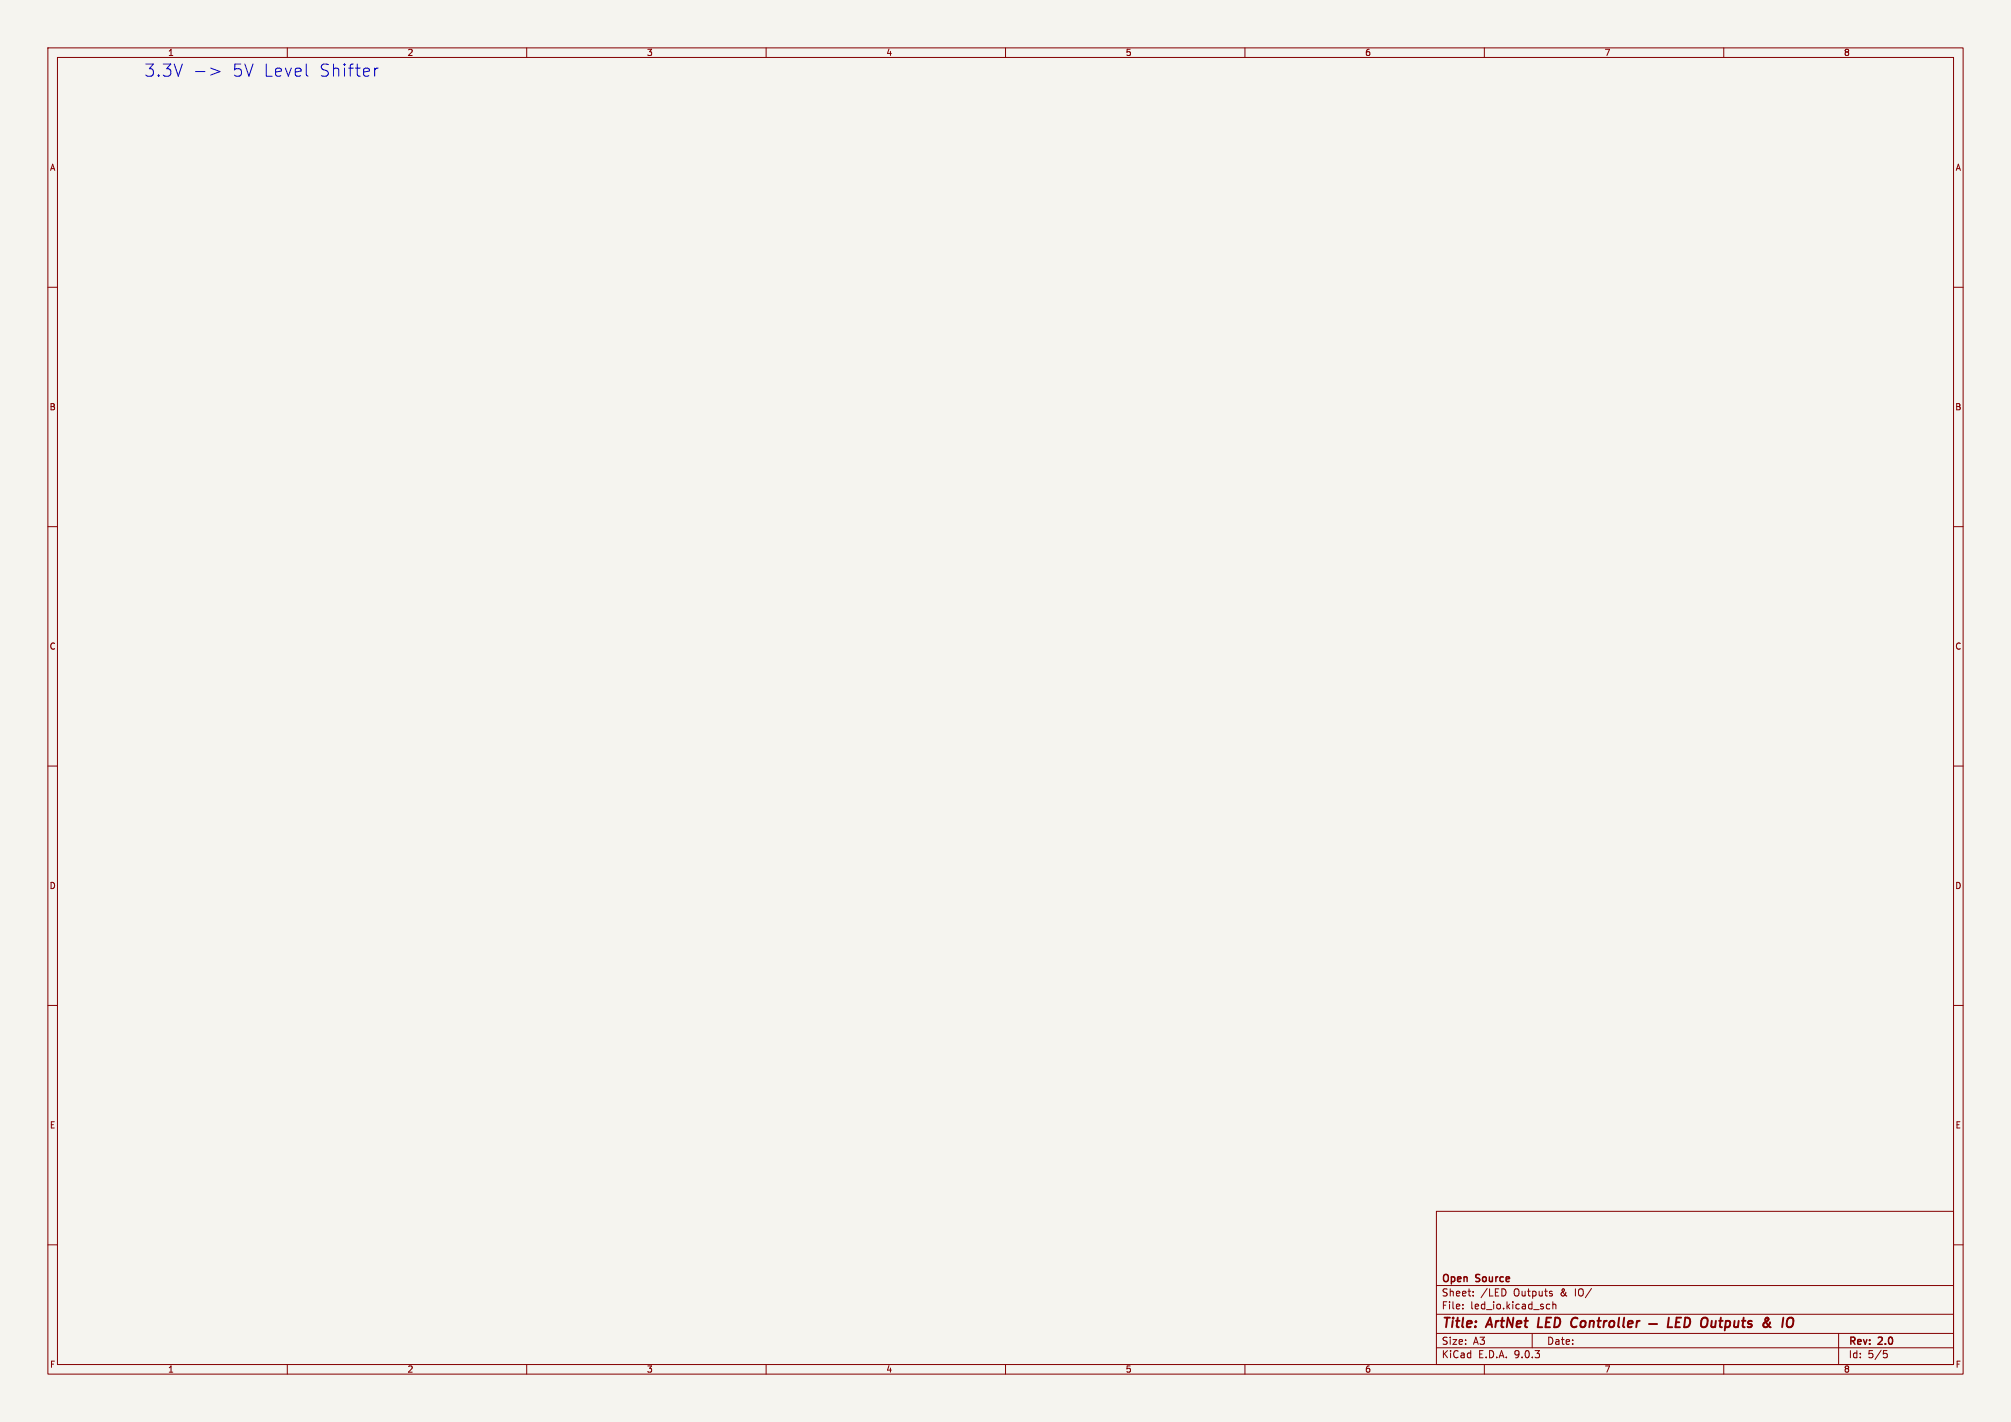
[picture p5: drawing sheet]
<svg xmlns="http://www.w3.org/2000/svg" width="420mm" height="297mm" viewBox="0 0 420 297" stroke-linecap="round" stroke-linejoin="round" font-family="sans-serif">
<path d="M0 0h420v297h-420z" fill="#f5f4ef" stroke="#f5f4ef" stroke-width=".21"/>
<g fill="none" stroke="#840000" stroke-width=".21">
<path d="M10 10h400v277h-400zM12 12h396v273h-396zM60 10v2M110 10v2M160 10v2M210 10v2M260 10v2M310 10v2M360 10v2M10 60h2M408 60h2M10 110h2"/>
<path d="M408 110h2M10 160h2M408 160h2M10 210h2M408 210h2M300 253h108v32h-108zM10 260h2M300 278.5h108M300 274.5h108M300 268.5h108M305.5 273.2v.2M305.5 272.5v.1"/>
<path d="M307.7 270.5v.2M307.7 269.8v.1M314.4 269.5v.8M320 278.5v3M323.1 273.3h.6M323.1 272.5h.6M324 270.2l.2 .2-.2 .3M324 269.7l.2 .1M324.3 272.5l.2-.1 .4 .1v.9M324.3 271.9v1.5M384 278.5v6.5M408 260h2"/>
<path d="M60 285v2M110 285v2M160 285v2M210 285v2M260 285v2M300 281.5h108M310 285v2M360 285v2M393.4 282.1h.7M393.5 282.7h.4l.3 .2-.2 .6-.5 .1"/>
</g>
<path d="M321.4 275.2l-.3 2h1M329.1 275.2l-.5 .1M329.2 277.1l-.5 .1M344.4 276.5h1.7M348.5 275.2l-.2 2h.9M350 276.2h.7M351.1 275.2h-.9l-.3 2h1M352 275.2a.96 .96 0 0 1 1 .6 .96 .96 0 0 1-.3 1.1l-.5 .3h-.5zM355.5 275.5a.69 .69 0 0 1 1.1 0 1.47 1.47 0 0 1-.6 1.7l-.6-.1a1.5 1.5 0 0 1 .1-1.6zM357.5 275.9l-.1 1.2 .5 .1 .3-.2M358.4 275.9l-.2 1.3M372.4 275.2l-.2 2" fill="none" stroke="#840000" stroke-width=".4"/>
<path d="M40.9 14.9h1.9M44 14.2l1.9 .7-1.9 .8M64.1 15.8l.2 .1M78.2 14.2v1.7M79 14.2a.65 .65 0 0 0-.8 .5" fill="none" stroke="#0000c2" stroke-width=".21"/>
<g font-size="3.5" fill="#0000c2">
<text x="30" y="16.2">3.3V</text>
<text x="48.3" y="16.2">5V Level</text>
<text x="66.3" y="16.2">Shifter</text>
</g>
<g font-size="2.8" fill="#840000">
<text x="301" y="277.9">Title:</text>
<text x="310.6" y="277.9">ArtNet</text>
<text x="322" y="277.9">LED</text>
<text x="329.8" y="277.9">Controller</text>
<text x="359.3" y="277.9">Outputs</text>
<text x="373.1" y="277.9">&amp;</text>
</g>
<g font-size="2.1" fill="#840000">
<text x="301" y="268.2">Open</text>
<text x="308.3" y="268.2">Source</text>
<text x="301" y="273.7">File:</text>
<text x="301" y="271">Sheet:</text>
<text x="307.1" y="273.7">led_io.kicad_sch</text>
<text x="309.2" y="271">/LED</text>
<text x="316.2" y="271">Outputs</text>
<text x="326" y="271">&amp;</text>
<text x="329.2" y="271">IO/</text>
<text x="301" y="281.1">Size:</text>
<text x="307.6" y="281.1">A3</text>
<text x="323" y="281.1">Date:</text>
<text x="386" y="281.3">Rev:</text>
<text x="392.4" y="281.3">2.0</text>
<text x="301" y="283.9">KiCad</text>
<text x="308.7" y="283.9">E.D.A.</text>
<text x="316.3" y="283.9">9.0.3</text>
<text x="386" y="283.9">Id:</text>
<text x="390.1" y="283.9">5/5</text>
</g>
<g font-size="1.8" fill="#840000">
<text x="35" y="11.9">1</text>
<text x="85" y="11.9">2</text>
<text x="135" y="11.9">3</text>
<text x="185" y="11.9">4</text>
<text x="235" y="11.9">5</text>
<text x="285" y="11.9">6</text>
<text x="335" y="11.9">7</text>
<text x="385" y="11.9">8</text>
<text x="10.3" y="35.9">A</text>
<text x="408.3" y="35.9">A</text>
<text x="10.3" y="85.9">B</text>
<text x="408.2" y="85.9">B</text>
<text x="10.3" y="135.9">C</text>
<text x="408.2" y="135.9">C</text>
<text x="10.3" y="185.9">D</text>
<text x="408.2" y="185.9">D</text>
<text x="10.3" y="235.9">E</text>
<text x="408.3" y="235.9">E</text>
<text x="10.3" y="285.9">F</text>
<text x="35" y="286.9">1</text>
<text x="85" y="286.9">2</text>
<text x="135" y="286.9">3</text>
<text x="185" y="286.9">4</text>
<text x="235" y="286.9">5</text>
<text x="285" y="286.9">6</text>
<text x="335" y="286.9">7</text>
<text x="385" y="286.9">8</text>
<text x="408.3" y="285.9">F</text>
</g>
</svg>
